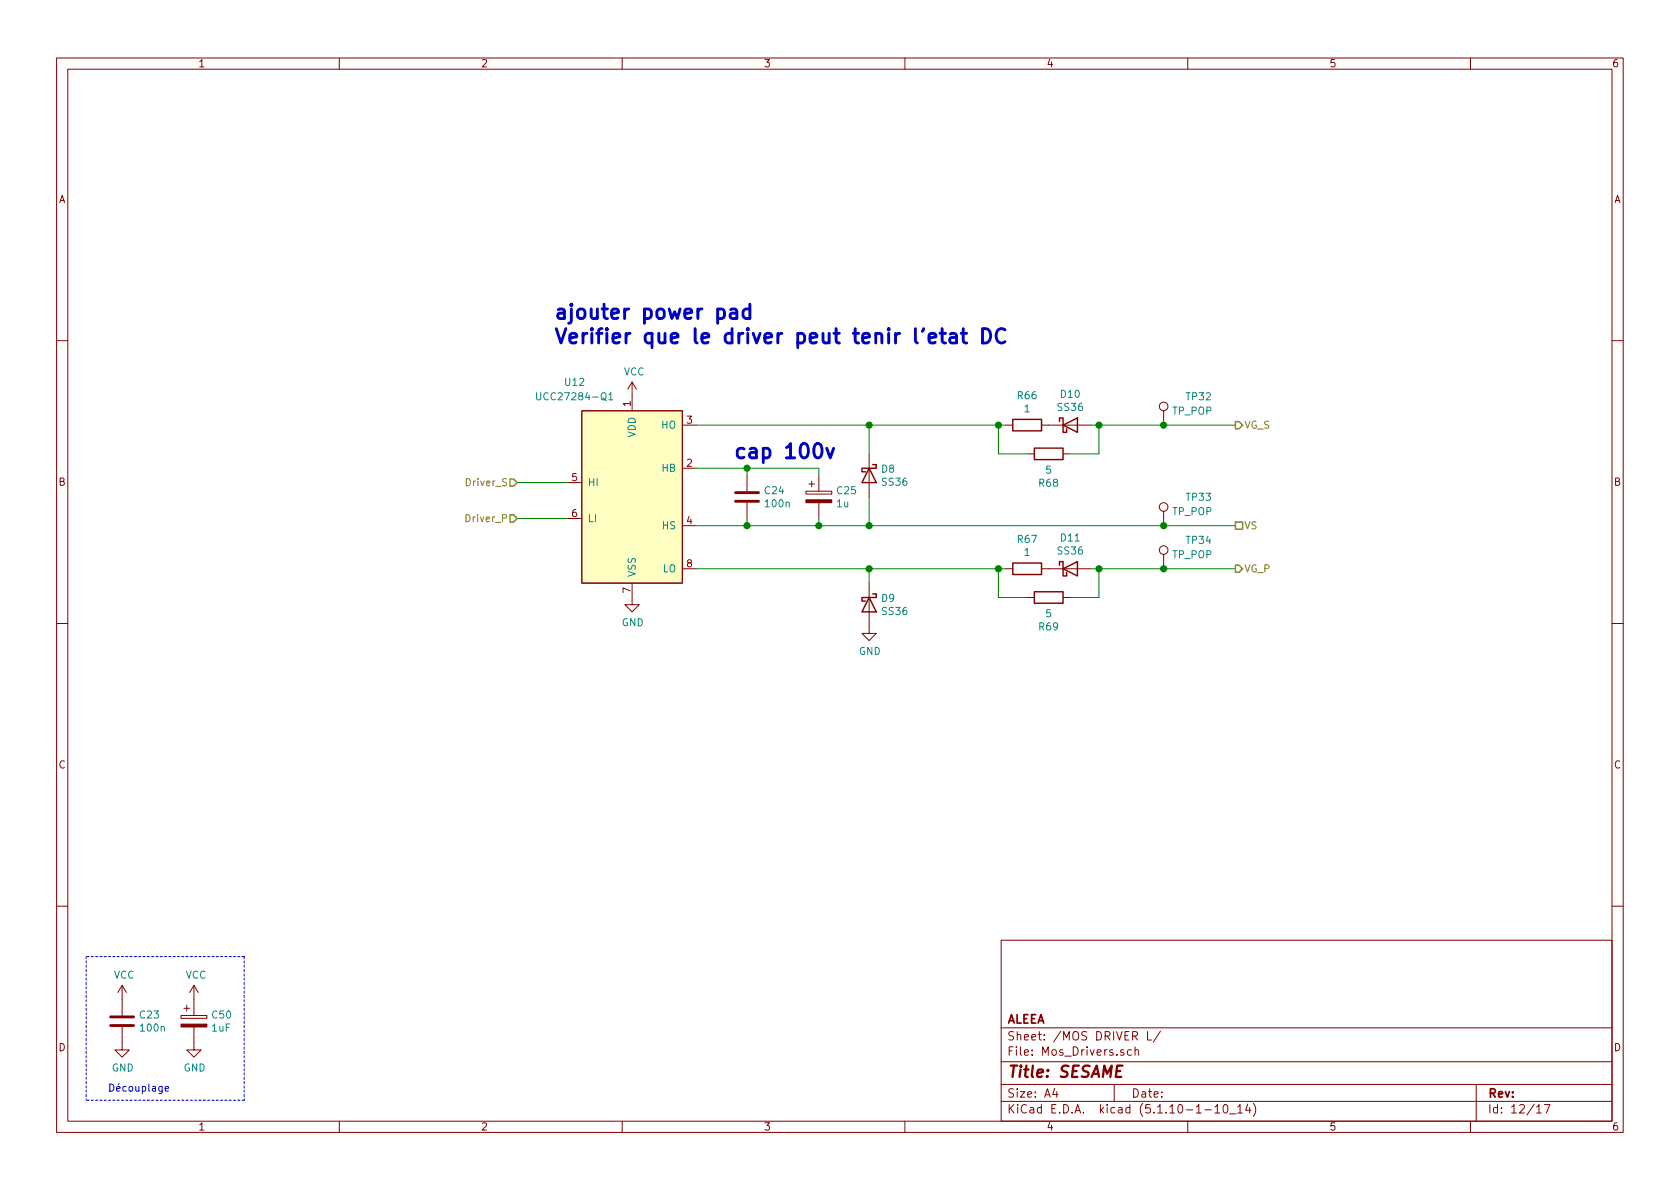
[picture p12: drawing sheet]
<svg xmlns="http://www.w3.org/2000/svg" width="297mm" height="210mm" viewBox="0 0 297 210" stroke-linecap="round" stroke-linejoin="round" font-family="sans-serif">
<g fill="none" stroke="#840000" stroke-width=".18">
<path d="M10 10.3h277v189.9h-277zM12 12.2h273v186.1h-273zM60 10.3v1.9M110 10.3v1.9M160 10.3v1.9M210 10.3v1.9M260 10.3v1.9M10 60.2h2M102.9 72.6h17.7v30.5h-17.7zM111.8 67.6l-.8 1.2M111.8 67.6v5M111.8 67.6l.7 1.2"/>
<path d="M120.6 75.2h2.6M177.8 75.2h1.3M184.1 75.2h8.9M205.7 72.6v2.6M285 60.2h2M100.3 85.3h2.6M100.3 91.7h2.6M120.6 82.8h2.6M120.6 93h2.6M132.1 84.1v2.8M132.1 88.9v2.8M142.5 86.9h4.6v.5h-4.6z"/>
<path d="M143 85.6h1M143.5 85.1v1M144.8 84.1v2.8M144.8 88.9v2.8M153.7 80.3v7.6M181.6 80.3h1.3M188 80.3h1.2M205.7 90.4v2.6M205.7 98v2.6M10 110.3h2M111.8 103.1v3.8h1.2l-1.2 1.3-1.3-1.3h1.3M120.6 100.6h2.6"/>
<path d="M153.7 103.1v8.9h1.2l-1.2 1.3-1.3-1.3h1.3M177.8 100.6h1.3M181.6 105.7h1.3M184.1 100.6h8.9M188 105.7h1.2M285 110.3h2M10 160.2h2M21.6 174.2v5.4M21.6 174.2l-.8 1.3M21.6 174.2l.8 1.3M32 179.6h4.6v.5h-4.6zM32.5 178.3h1"/>
<path d="M33 177.8v1M34.3 174.2l-.8 1.3M34.3 174.2v5.4M34.3 174.2l.8 1.3M177 166.3h108v32h-108zM285 160.2h2M21.6 181.6v4.1h1.3l-1.3 1.2-1.3-1.2h1.3M34.3 181.6v4.1h1.3l-1.3 1.2-1.3-1.2h1.3M60 198.3v1.9M110 198.3v1.9M160 198.3v1.9M177 194.8h108"/>
<path d="M177 191.8h108M177 187.8h108M177 181.8h108M186.5 192.5l-.4 1h1M186.8 193v1M197 191.8v3M198.7 185.7l-.4-.1-.2 .2 .1 .2 .5 .2v.3h-.6M200.1 185.7l-.5-.1-.3 .3 .2 .6h.6M200.7 185.7l.2-.1 .4 .1v.9M200.7 185.1v1.5M202.9 182.4v1.5h.7M205.2 182.3l-1.3 2"/>
<path d="M210 198.3v1.9M213 196.3h1.2M214.8 195.8l.4-.5v1.5M214.8 196.8h.9M216.4 195.5l.3-.2a.94 .94 0 0 1 0 1.5l-.4-.3v-.6zM217.4 197h1.1M218.8 195.8l.5-.5v1.5M218.8 196.8h.9M220.6 195.2l-.4 1.1h1M221 195.8v1M221.6 195.1a1.71 1.71 0 0 1 0 2.3M260 198.3v1.9"/>
<path d="M261 191.8v6.5M271.7 195.8l.4-.5v1.5M271.7 196.8h.8M273 195.3h1l-.6 1.5"/>
<circle cx="205.7" cy="71.9" r=".76"/>
<circle cx="205.7" cy="97.3" r=".76"/>
<circle cx="205.7" cy="89.7" r=".76"/>
</g>
<path d="M179.1 74.2h5v2h-5zM182.9 79.2h5.1v2.1h-5.1zM187.3 74.5v-.6h.7v2.5h.6v-.6M188 75.2l2.5-1.3v2.5zM153.7 82.8l1.2 2.5h-2.5zM154.3 82.2h.6v.6h-2.5v.6h.6M179.1 99.6h5v2h-5zM187.3 99.9v-.6h.7v2.5h.6v-.6M153.7 105.7l1.2 2.5h-2.5zM154.3 105h.6v.7h-2.5v.6h.6M182.9 104.6h5.1v2.1h-5.1zM188 100.6l2.5-1.3v2.5z" fill="none" stroke="#840000" stroke-width=".25"/>
<path d="M130 88.6h4.1M130 87.1h4.1M19.6 179.8h4M19.6 181.4h4" fill="none" stroke="#840000" stroke-width=".51"/>
<path d="M102.9 72.6h17.7v30.5h-17.7z" fill="#ffffc2" stroke="#ffffc2" stroke-width=".18"/>
<path d="M94.9 69.4v1.1l.2 .2h.4l.1-.2v-1.1M107.6 69.8l.4-.4v1.3M107.6 70.7h.8" fill="none" stroke="#008484" stroke-width=".18"/>
<g fill="#840000" stroke="#840000" stroke-width=".18">
<path d="M32 181.1h4.6v.5h-4.6z"/>
<path d="M142.5 88.4h4.6v.5h-4.6z"/>
</g>
<path d="M15.2 169.2v25.4M43.2 169.2v25.4M43.2 169.2h-28M43.2 194.6h-28" fill="none" stroke="#0000c2" stroke-width=".18" stroke-dasharray=".4 .4"/>
<g fill="none" stroke="#008400" stroke-width=".18">
<path d="M123.2 75.2h54.6M153.7 75.2v5.1M176.5 75.2v5.1h5.1M193 75.2h25.4M194.3 75.2v5.1h-5.1M91.4 85.3h8.9M91.4 91.7h8.9M123.2 93h95.2M123.2 82.8h21.6v1.3M132.1 82.8v1.3M132.1 91.7v1.3M144.8 91.7v1.3"/>
<path d="M153.7 87.9v5.1M123.2 100.6h54.6M153.7 100.6v2.5M176.5 100.6v5.1h5.1M193 100.6h25.4M194.3 100.6v5.1h-5.1"/>
</g>
<path d="M218.4 74.5h.7l.6 .7-.6 .6h-.7zM90.2 91.1h.6l.6 .6-.6 .6h-.6zM90.2 84.7h.6l.6 .6-.6 .7h-.6zM218.4 99.9h.7l.6 .7-.6 .6h-.7zM218.4 92.3h1.3v1.3h-1.3z" fill="none" stroke="#848400" stroke-width=".25"/>
<g fill="none" stroke="#0000c2" stroke-width=".51">
<path d="M129.2 54.8l.2-.2 .7 .2 .2 .2v1.3M130.3 55.2l-.3 .2h-.6a.5 .5 0 0 0-.3 .4 .5 .5 0 0 0 .3 .5h.6l.3-.1M132.6 54.8l-.7-.2-.5 .5v.7l.2 .4 .3 .1 .7-.1M132.6 53.8v2.5M164.3 59.8l1.2-.2-.1-.5-.8-.2-.3 .4v1l.1 .2 .2 .1 .8-.1M166.2 58.9h1M166.6 58.1v2.2l.1 .2 .5 .1M168 59.1l.2-.2 .8 .2 .1 .2v1.3M169.1 59.6l-.2 .1h-.7a.5 .5 0 0 0-.3 .5 .5 .5 0 0 0 .3 .4h.7l.2-.1M170 58.9h.9M170.3 58.1v2.2l.1 .2 .5 .1M173.7 58.1a1.31 1.31 0 0 1 1.4 .7 1.31 1.31 0 0 1-.2 1.5l-.6 .3h-.6z"/>
<path d="M177.7 58.3a.96 .96 0 0 0-1.1-.1 .96 .96 0 0 0-.5 1 1.07 1.07 0 0 0 .3 1.1 1.07 1.07 0 0 0 1.2 .2l.1-.1M146.2 79.3l.6 1.7 .6-1.7"/>
</g>
<path d="M29.2 192.5l.6-.1v-.2l-.4-.1-.2 .2 .1 .6h.5" fill="none" stroke="#0000c2" stroke-width=".18"/>
<g fill="#008400" stroke="#008400" stroke-width=".25">
<circle cx="153.7" cy="75.2" r=".51"/>
<circle cx="176.5" cy="75.2" r=".51"/>
<circle cx="194.3" cy="75.2" r=".51"/>
<circle cx="205.7" cy="93" r=".51"/>
<circle cx="153.7" cy="93" r=".51"/>
<circle cx="132.1" cy="82.8" r=".51"/>
<circle cx="132.1" cy="93" r=".51"/>
<circle cx="144.8" cy="93" r=".51"/>
<circle cx="205.7" cy="75.2" r=".51"/>
<circle cx="205.7" cy="100.6" r=".51"/>
<circle cx="194.3" cy="100.6" r=".51"/>
<circle cx="176.5" cy="100.6" r=".51"/>
<circle cx="153.7" cy="100.6" r=".51"/>
</g>
<g font-size="3.5" fill="#0000c2">
<text x="97.8" y="56.5">ajouter power pad</text>
<text x="97.8" y="60.8">Verifier que le driver peut tenir letat DC</text>
<text x="129.5" y="81.1">cap 100v</text>
</g>
<text font-size="2.8" fill="#840000" x="178" y="190.5">Title: SESAME</text>
<g font-size="2.1" fill="#840000">
<text x="178" y="184">Sheet: /MOS DRIVER L/</text>
<text x="178" y="181">ALEEA</text>
<text x="178" y="186.7">File: Mos_Drivers.sch</text>
<text x="178" y="196.9">KiCad E.D.A. kicad (5.1.10-1-10_14)</text>
<text x="178" y="194.1">Size: A4</text>
<text x="200" y="194.1">Date:</text>
<text x="263" y="194.1">Rev:</text>
<text x="263" y="196.9">Id: 12/17</text>
</g>
<g font-size="1.8" fill="#840000">
<text x="35" y="11.9">1</text>
<text x="85" y="11.9">2</text>
<text x="135" y="11.9">3</text>
<text x="185" y="11.9">4</text>
<text x="235" y="11.9">5</text>
<text x="285" y="11.9">6</text>
<text x="10.4" y="35.9">A</text>
<text x="285.4" y="35.9">A</text>
<text x="111.5" y="71.9" transform="rotate(-90 111.5 71.9)">1</text>
<text x="121.4" y="74.9">3</text>
<text x="121.4" y="82.5">2</text>
<text x="10.4" y="85.9">B</text>
<text x="101.1" y="85.1">5</text>
<text x="285.4" y="85.9">B</text>
<text x="101.1" y="91.4">6</text>
<text x="121.4" y="92.7">4</text>
<text x="121.4" y="100.3">8</text>
<text x="111.5" y="104.9" transform="rotate(-90 111.5 104.9)">7</text>
<text x="10.4" y="135.9">C</text>
<text x="285.4" y="135.9">C</text>
<text x="10.4" y="185.9">D</text>
<text x="285.4" y="185.9">D</text>
<text x="35" y="199.9">1</text>
<text x="85" y="199.9">2</text>
<text x="135" y="199.9">3</text>
<text x="185" y="199.9">4</text>
<text x="235" y="199.9">5</text>
<text x="285" y="199.9">6</text>
</g>
<g font-size="1.8" fill="#008484">
<text x="95.8" y="70.8">UCC27284-Q1</text>
<text x="100" y="68.2">U12</text>
<text x="110.3" y="66.4">VCC</text>
<text x="180" y="70.6">R66</text>
<text x="187.6" y="70.4">D10</text>
<text x="209.8" y="70.8">TP32</text>
<text x="112.4" y="77.4" transform="rotate(-90 112.4 77.4)">VDD</text>
<text x="117" y="75.8">HO</text>
<text x="181.1" y="72.9">1</text>
<text x="187.1" y="72.7">SS36</text>
<text x="207.3" y="73.3">TP_POP</text>
<text x="117.1" y="83.4">HB</text>
<text x="155.9" y="83.6">D8</text>
<text x="184.9" y="83.8">5</text>
<text x="103.9" y="86">HI</text>
<text x="135.3" y="87.4">C24</text>
<text x="135.5" y="89.7">100n</text>
<text x="148" y="89.7">1u</text>
<text x="148.1" y="87.4">C25</text>
<text x="156" y="85.9">SS36</text>
<text x="183.8" y="86.1">R68</text>
<text x="209.8" y="88.6">TP33</text>
<text x="103.9" y="92.3">LI</text>
<text x="117.2" y="93.6">HS</text>
<text x="187.6" y="95.8">D11</text>
<text x="207.3" y="91.1">TP_POP</text>
<text x="117.2" y="101.2">LO</text>
<text x="180" y="96">R67</text>
<text x="181.1" y="98.3">1</text>
<text x="187.1" y="98.1">SS36</text>
<text x="207.3" y="98.7">TP_POP</text>
<text x="209.8" y="96.2">TP34</text>
<text x="112.4" y="102.1" transform="rotate(-90 112.4 102.1)">VSS</text>
<text x="155.9" y="106.4">D9</text>
<text x="109.9" y="110.7">GND</text>
<text x="156" y="108.8">SS36</text>
<text x="183.8" y="111.5">R69</text>
<text x="184.9" y="109.2">5</text>
<text x="151.8" y="115.8">GND</text>
<text x="20.1" y="173.1">VCC</text>
<text x="32.8" y="173.1">VCC</text>
<text x="24.8" y="180.1">C23</text>
<text x="25" y="182.4">100n</text>
<text x="37.5" y="182.4">1uF</text>
<text x="37.6" y="180.1">C50</text>
<text x="19.8" y="189.5">GND</text>
<text x="32.5" y="189.5">GND</text>
</g>
<g font-size="1.8" fill="#848400">
<text x="220" y="75.8">VG_S</text>
<text x="82.7" y="86">Driver_S</text>
<text x="82.7" y="92.3">Driver_P</text>
<text x="220" y="93.6">VS</text>
<text x="220" y="101.2">VG_P</text>
</g>
<text font-size="1.8" fill="#0000c2" x="19" y="193">Découplage</text>
</svg>
